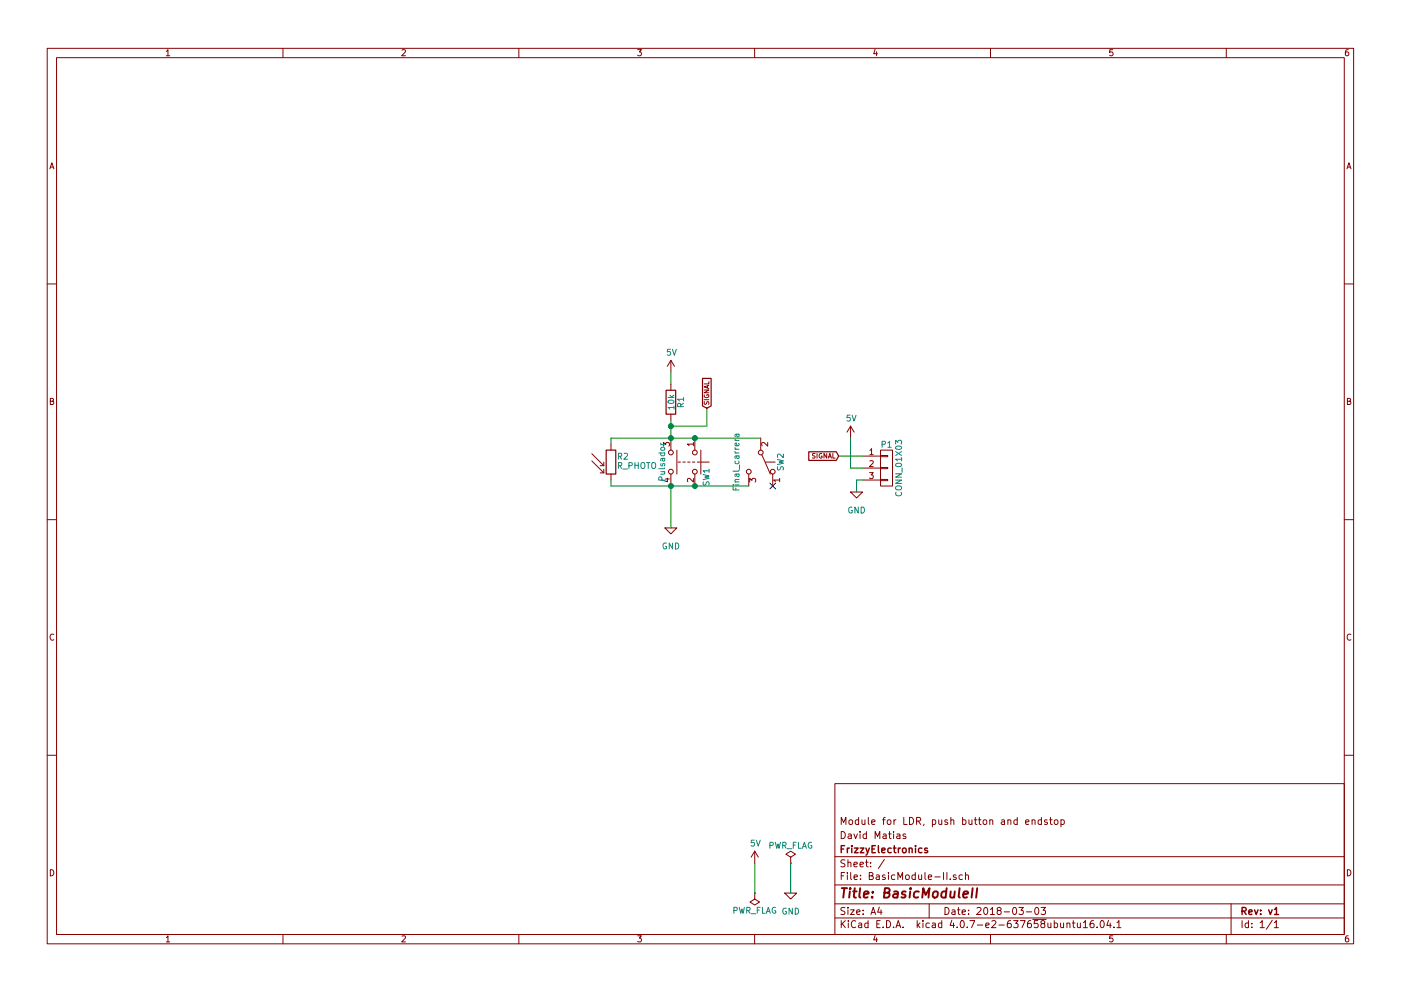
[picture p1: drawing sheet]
EESchema Schematic File Version 2
LIBS:74xgxx
LIBS:74xx
LIBS:5050_ws2811
LIBS:a4988-module
LIBS:ac-dc
LIBS:acs712
LIBS:actel
LIBS:adafruit
LIBS:adc-dac
LIBS:adxl345
LIBS:allegro
LIBS:Altera
LIBS:AMS1117
LIBS:analog_devices
LIBS:analog_switches
LIBS:ant
LIBS:at24c64
LIBS:atmel
LIBS:audio
LIBS:battery_management
LIBS:bbd
LIBS:bc56-12EWA
LIBS:bosch
LIBS:brooktre
LIBS:cmos4000
LIBS:cmos_ieee
LIBS:conn
LIBS:contrib
LIBS:cp2103
LIBS:CP2102
LIBS:cypress
LIBS:dc-dc
LIBS:device
LIBS:dht11
LIBS:digital-audio
LIBS:diode
LIBS:display
LIBS:dsp
LIBS:elec-unifil
LIBS:ESD_Protection
LIBS:esp8266-module
LIBS:fe
LIBS:ftdi
LIBS:Gajda_opto
LIBS:GeekAmmo
LIBS:gennum
LIBS:graphic
LIBS:GS6300
LIBS:gy-a4988_module
LIBS:hc11
LIBS:hc541
LIBS:hc-05
LIBS:HC164
LIBS:hlk-rm04
LIBS:intel
LIBS:interface
LIBS:ir
LIBS:irf7907
LIBS:isp_6p
LIBS:l298n
LIBS:L9110
LIBS:LargeKickstarter
LIBS:Lattice
LIBS:LilyPad-Wearables
LIBS:linear
LIBS:LM2575
LIBS:logo
LIBS:logo-azura-wrench
LIBS:M25P05
LIBS:max
LIBS:max1538
LIBS:maxim
LIBS:mcp1640
LIBS:mcp1640b
LIBS:MCP3208
LIBS:mechanical
LIBS:memory
LIBS:microchip
LIBS:microchip_dspic33dsc
LIBS:microchip_pic10mcu
LIBS:microchip_pic12mcu
LIBS:microchip_pic16mcu
LIBS:microchip_pic18mcu
LIBS:microchip_pic32mcu
LIBS:microcontrollers
LIBS:miniusb
LIBS:motor_drivers
LIBS:motorola
LIBS:motors
LIBS:mp2109dq
LIBS:MP2307DN
LIBS:msp430
LIBS:na10-psu
LIBS:nordicsemi
LIBS:nrf24l01
LIBS:nxp_armmcu
LIBS:OF5032
LIBS:onsemi
LIBS:opto
LIBS:Oscillators
LIBS:philips
LIBS:pl2303
LIBS:pogopin
LIBS:power
LIBS:powerint
LIBS:powerjack
LIBS:Power_Management
LIBS:pspice
LIBS:pt4115
LIBS:references
LIBS:regul
LIBS:relays
LIBS:rfcom
LIBS:RJ45-ENCODER
LIBS:rtl8196
LIBS:sensors
LIBS:silabs
LIBS:siliconi
LIBS:smd oscillator
LIBS:songle_relay
LIBS:SparkFun-Aesthetics
LIBS:SparkFun-AnalogIC
LIBS:SparkFun-Boards
LIBS:SparkFun-Capacitors
LIBS:SparkFun-Connectors
LIBS:SparkFun-DigitalIC
LIBS:SparkFun-DiscreteSemi
LIBS:SparkFun-Displays
LIBS:SparkFun-Electromechanical
LIBS:SparkFun-FreqCtrl
LIBS:SparkFun-LED
LIBS:SparkFun-Passives
LIBS:SparkFun-PowerIC
LIBS:SparkFun-Resistors
LIBS:SparkFun-Retired
LIBS:SparkFun-RF
LIBS:SparkFun-Sensors
LIBS:spiflash_16m
LIBS:st1s10
LIBS:stc12c5a60s2
LIBS:stepper_drivers
LIBS:stm8
LIBS:stm32
LIBS:STM32F100RBT6B
LIBS:stpdn
LIBS:supertex
LIBS:switches
LIBS:tcs3200d
LIBS:tda5144
LIBS:Teensy_3_and_LC_Series_Boards_v1.1
LIBS:test
LIBS:texas
LIBS:texas-msp
LIBS:tp4056
LIBS:transf
LIBS:transistors
LIBS:ts812c
LIBS:ttl_ieee
LIBS:usb_a
LIBS:usb-a-pcb
LIBS:usb_ax2
LIBS:User-Submitted
LIBS:valves
LIBS:video
LIBS:wiznet
LIBS:Worldsemi
LIBS:xc3s100etq144
LIBS:xc3s500evq100
LIBS:xc6slx9-tqg144
LIBS:XC9572-TQ100
LIBS:Xicor
LIBS:xilinx
LIBS:xilinx_spartan3_virtex4_and_5
LIBS:zetex
LIBS:Zilog
LIBS:рэс-49
LIBS:тпг-1
LIBS:BasicModule-II-cache
EELAYER 25 0
EELAYER END
$Descr A4 11693 8268
encoding utf-8
Sheet 1 1
Title "BasicModuleII"
Date "2018-03-03"
Rev "v1"
Comp "FrizzyElectronics"
Comment1 "David Matias"
Comment2 "Module for LDR, push button and endstop"
Comment3 ""
Comment4 ""
$EndDescr
$Comp
L SW_Push_SPDT SW2
U 1 1
P 6350 3850
F 0 "SW2" H 6350 4020 50  0000 C CNN
F 1 "Final_carrera" H 6350 3650 50  0000 C CNN
F 2 "lib_fp:limit_sw_tiaihua" H 6350 3850 50  0001 C CNN
F 3 "" H 6350 3850 50  0001 C CNN
	1    6350 3850
	0    1    1    0   
$EndComp
$Comp
L SW_Push_Dual SW1
U 1 1
P 5800 3850
F 0 "SW1" H 5850 3950 50  0000 L CNN
F 1 "Pulsador" H 5800 3580 50  0000 C CNN
F 2 "lib_fp:SW_PUSH-12mm" H 5800 4050 50  0001 C CNN
F 3 "" H 5800 4050 50  0001 C CNN
	1    5800 3850
	0    1    1    0   
$EndComp
$Comp
L R R1
U 1 1
P 5600 3350
F 0 "R1" V 5680 3350 50  0000 C CNN
F 1 "10k" V 5600 3350 50  0000 C CNN
F 2 "lib_fp:R_0805" V 5530 3350 50  0001 C CNN
F 3 "" H 5600 3350 50  0001 C CNN
	1    5600 3350
	1    0    0    -1  
$EndComp
$Comp
L GND #PWR01
U 1 1
P 5600 4400
F 0 "#PWR01" H 5600 4150 50  0001 C CNN
F 1 "GND" H 5600 4250 50  0000 C CNN
F 2 "" H 5600 4400 50  0001 C CNN
F 3 "" H 5600 4400 50  0001 C CNN
	1    5600 4400
	1    0    0    -1  
$EndComp
$Comp
L 5V #SUPPLY02
U 1 1
P 5600 3100
F 0 "#SUPPLY02" H 5600 3100 50  0001 L BNN
F 1 "5V" H 5560 3240 50  0000 L BNN
F 2 "" H 5600 3100 60  0001 C CNN
F 3 "" H 5600 3100 60  0001 C CNN
	1    5600 3100
	1    0    0    -1  
$EndComp
Wire Wire Line
	5600 3100 5600 3200
Wire Wire Line
	5100 3650 6350 3650
Wire Wire Line
	5600 3650 5600 3500
Wire Wire Line
	5100 4050 6250 4050
Wire Wire Line
	5600 4050 5600 4400
Connection ~ 5800 3650
Connection ~ 5800 4050
NoConn ~ 6450 4050
Wire Wire Line
	5600 3550 5900 3550
Wire Wire Line
	5900 3550 5900 3400
Connection ~ 5600 3550
Text GLabel 5900 3400 1    39   Input ~ 0
SIGNAL
$Comp
L PWR_FLAG #FLG03
U 1 1
P 6600 7200
F 0 "#FLG03" H 6600 7275 50  0001 C CNN
F 1 "PWR_FLAG" H 6600 7350 50  0000 C CNN
F 2 "" H 6600 7200 50  0001 C CNN
F 3 "" H 6600 7200 50  0001 C CNN
	1    6600 7200
	1    0    0    -1  
$EndComp
$Comp
L PWR_FLAG #FLG04
U 1 1
P 6300 7450
F 0 "#FLG04" H 6300 7525 50  0001 C CNN
F 1 "PWR_FLAG" H 6300 7600 50  0000 C CNN
F 2 "" H 6300 7450 50  0001 C CNN
F 3 "" H 6300 7450 50  0001 C CNN
	1    6300 7450
	-1   0    0    1   
$EndComp
$Comp
L GND #PWR05
U 1 1
P 6600 7450
F 0 "#PWR05" H 6600 7200 50  0001 C CNN
F 1 "GND" H 6600 7300 50  0000 C CNN
F 2 "" H 6600 7450 50  0001 C CNN
F 3 "" H 6600 7450 50  0001 C CNN
	1    6600 7450
	1    0    0    -1  
$EndComp
$Comp
L 5V #SUPPLY06
U 1 1
P 6300 7200
F 0 "#SUPPLY06" H 6300 7200 50  0001 L BNN
F 1 "5V" H 6260 7340 50  0000 L BNN
F 2 "" H 6300 7200 60  0001 C CNN
F 3 "" H 6300 7200 60  0001 C CNN
	1    6300 7200
	1    0    0    -1  
$EndComp
Wire Wire Line
	6300 7200 6300 7450
Wire Wire Line
	6600 7450 6600 7200
$Comp
L CONN_01X03 P1
U 1 1
P 7400 3900
F 0 "P1" H 7400 4100 50  0000 C CNN
F 1 "CONN_01X03" V 7500 3900 50  0000 C CNN
F 2 "lib_fp:JST_PH_S3B-PH-K_03x2.00mm_Angled" H 7400 3900 50  0001 C CNN
F 3 "" H 7400 3900 50  0001 C CNN
	1    7400 3900
	1    0    0    -1  
$EndComp
$Comp
L GND #PWR07
U 1 1
P 7150 4100
F 0 "#PWR07" H 7150 3850 50  0001 C CNN
F 1 "GND" H 7150 3950 50  0000 C CNN
F 2 "" H 7150 4100 50  0001 C CNN
F 3 "" H 7150 4100 50  0001 C CNN
	1    7150 4100
	1    0    0    -1  
$EndComp
$Comp
L 5V #SUPPLY08
U 1 1
P 7100 3650
F 0 "#SUPPLY08" H 7100 3650 50  0001 L BNN
F 1 "5V" H 7060 3790 50  0000 L BNN
F 2 "" H 7100 3650 60  0001 C CNN
F 3 "" H 7100 3650 60  0001 C CNN
	1    7100 3650
	1    0    0    -1  
$EndComp
Wire Wire Line
	7000 3800 7200 3800
Wire Wire Line
	7200 3900 7100 3900
Wire Wire Line
	7100 3900 7100 3650
Text GLabel 7000 3800 0    39   Input ~ 0
SIGNAL
$Comp
L R_PHOTO R2
U 1 1
P 5100 3850
F 0 "R2" H 5150 3900 50  0000 L CNN
F 1 "R_PHOTO" H 5150 3850 50  0000 L TNN
F 2 "lib_fp:LED-5MM" V 5150 3600 50  0001 L CNN
F 3 "" H 5100 3800 50  0001 C CNN
	1    5100 3850
	1    0    0    -1  
$EndComp
Wire Wire Line
	5100 3700 5100 3650
Connection ~ 5600 3650
Wire Wire Line
	5100 4000 5100 4050
Connection ~ 5600 4050
Wire Wire Line
	7150 4100 7150 4000
Wire Wire Line
	7150 4000 7200 4000
$EndSCHEMATC
